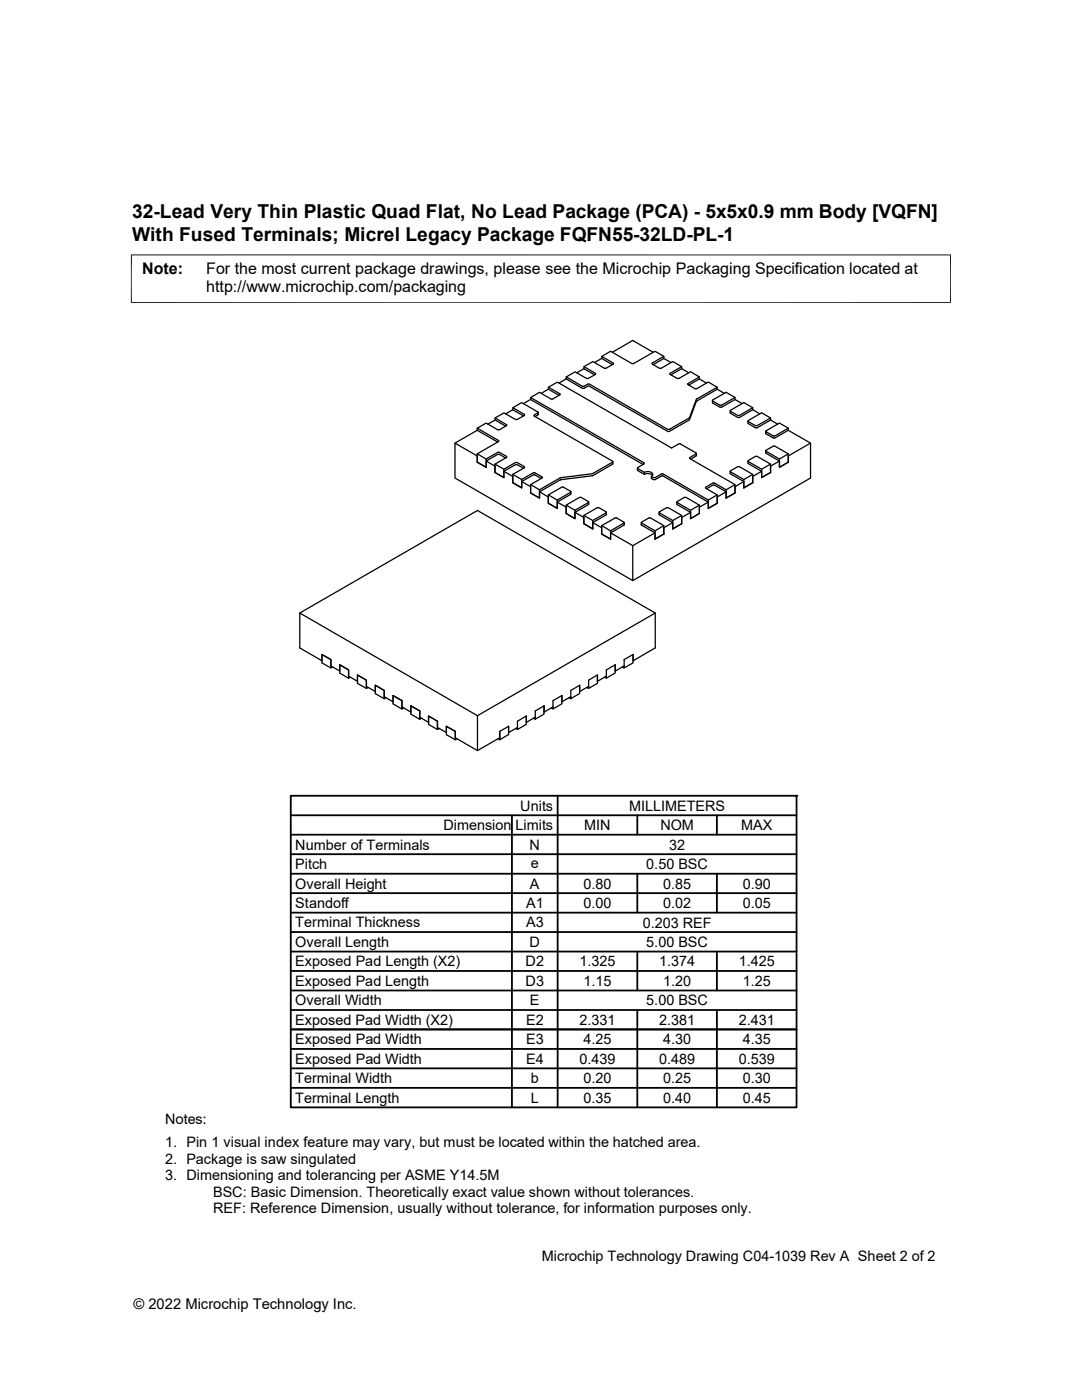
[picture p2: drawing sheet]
<svg xmlns="http://www.w3.org/2000/svg" width="216mm" height="279mm" viewBox="0 0 216 279" stroke-linecap="round" stroke-linejoin="round" font-family="sans-serif">
<g fill="none" stroke="#000" stroke-width=".25">
<path d="M105.9 79.7l22.4 13M105.9 79.3l22.6 13.1-1.2 .9M105.9 79.7l-1.5 .9M109.4 77.7v-.4l1.8-1 22.8 13.1 1.7-.8 3.2 1.8v.2l-1.3 .7M109.4 77.3l2.3 1.3M109.4 77.7l2.1 1.2M109.4 77.7l-1.4 .8M111.7 78.6v.2M111.7 78.8l-1.7 .9-2.3-1.4-1.8 1v.4M113 75.6l3.3 1.9 1-.5 .3 .1M113 75.2l3.3 1.9 1-.4h.3M113 75.6l-1.5 .9"/>
<path d="M116.5 73.6l2.1 1.2M116.5 73.2l2.3 1.3v.2M116.5 73.6l-1.4 .8M117.6 77.1l15.7 9 4.2-2.3M117.6 76.7l15.6 9M118.8 74.7l-1.7 .8-2.4-1.3-1.7 1v.4M120.1 71.5l2.1 1.3M120.1 71.5v-.4l1.7-1 4.3 2.5M120.1 71.1l2.3 1.4M120.1 71.5l-1.5 .8M120.9 73.5h-.3l-2.3-1.3-1.8 1v.4M122.2 70.3l4.1-2.4 4 2.4"/>
<path d="M122.3 72.5v.1M122.4 72.7l-1.5 .8M126.1 72.5h.3M130.2 72.7l1.6 .8 2.4-1.3 1.8 1M130.2 72.5v.1M132.5 71.5l-2.2 1.3M132.5 71.5v-.4l-2.3 1.4M132.5 71.1l-1.8-1-4.3 2.5M132.5 71.5l1.4 .8M133.7 74.7l1.7 .8 2.4-1.3 1.8 1M136 73.6l-2.1 1.2M136 73.6v-.4l-2.3 1.3v.2"/>
<path d="M136 73.6l1.4 .8M137.3 76.8l1.6 .8 2.4-1.4 1.8 1.1M138.9 79.7l-1.4 3.7M139 79.7h.1M139.6 75.6l1.4 .9M139.6 75.6v-.4l-2.3 1.4v.1M139.6 75.6l-2.2 1.3M142.2 79.9v.5l1.4 .9M142.2 79.8v.2l1.4 .9M143.1 77.7l1.4 .8M143.1 77.7v-.4l-4.1 2.4M143.1 77.7l-4.1 2.4"/>
<path d="M146.7 79.7l1.4 .8M146.7 79.7l-2.7 1.5h-.3M146.7 79.3l-2.7 1.6M146.7 79.7v-.4l-1.8-1-2.7 1.5M95.2 85.9l4.1 2.3M95.2 85.4l4.3 2.6-4.3 2.6v1.6M95.2 92.2l1.8 1.1v-1.7l2.3-1.3h.3l1.5 .8v.2l-2.3 1.3v1.7M95.2 92.2v-1.2l-4.4-2.6v7l35.5 20.5v-7l-4.5-2.6M95.2 90.6l1.8 1M95.2 85.9l-4.4 2.5M97 92l1.8 1v1.3M98.8 92.6l1.7 1"/>
<path d="M98.8 83.4l2.3 1.4v.1M98.8 83.8l2.1 1.2M98.8 83.8l-1.5 .8M100.5 94.1l1.8 1v1.2M100.9 91.4l-1.5-.7-2.4 1.3v1.3l-1.8-1.1M101.1 84.9l-1.7 .9-2.4-1.4-1.8 1v.5M102.3 94.7l1.8 1M102.3 81.4l2.4 1.4-1.7 .9-2.4-1.3-1.8 1v.4M102.3 81.8l-1.4 .8M102.8 92.3l-2.3 1.3v1.7l-1.7-1M102.9 92.3h.3M103.2 92.3l1.5 .9-2.4 1.5v1.6"/>
<path d="M104.5 93.5l-1.5-.8-2.5 1.4v1.2l-1.7-1M105.9 96.7l1.8 1M106.6 83l15.7 9.1-4 2.4M106.6 82.8v.2M107.3 82.4v-.2l-3.2-1.9-1.8 1.1v.4l2.2 1.2M107.3 82.4l-.7 .4M107.4 82.3v.4l-.6 .4M107.7 98.1l1.7 1.1v1.2l1.8 1.1v-1.3l2.7-1.6M108 95.5l-1.5-.8-2.4 1.4v1.3l-1.8-1.1M108.2 95.2l-1.5-.9-.3 .1-2.3 1.3v1.7l-1.8-1.1M108.2 95.2v.2l-2.3 1.3v1.7l1.8 1v-1.7l4.2-2.3M109.4 98.8l1.8 1"/>
<path d="M111.9 95.8l-4.2 2.3v1.3l-1.8-1v-1.3l-1.8-1M113.8 98.1v.1M113.9 98l-1.6-.8h-.2l-2.7 1.6v1.6l1.8 1.1v-1.7l2.7-1.5M113.9 98.1v.5M118.3 94.5l-6.4 .8M122.3 92.6l-4 2.3-6.4 .8M122.3 92.1v.5M127.2 93.4l.1 .5M127.3 93.5l1.3 .8v.4M127.3 93.9l1.3 .8M127.3 93.3v.2M128.6 94.3a1.05 1.05 0 0 1 1.6 .5l-.2 .3"/>
<path d="M128.6 94.7a1.44 1.44 0 0 1 1.6 .2M130.4 95.3l-.4-.2v.4l.4 .2M130.4 95.3h.3M130.4 95.7h.3M132 94.6h.3M132 95h.3M132 94.6l-1.3 .7M132 95l-1.3 .7M132.3 94.6l9 5.2v1.7M132.3 95l9 5.2v1.3M133.2 85.7h.4M137.5 83.4l-3.9 2.3"/>
<path d="M137.6 91.5l9.1 5.2v1.7l-1.8 1M137.6 91.3v.2M138.9 80.1l-1.4 3.7M138.9 90.9l-1.1 .7M139 90.5v.4M139 80.1h.1M141 97.5l1.3-.7h.3l2.3 1.3v1.3M143.1 98.8l-1.8 1M143.7 80.8h.3M144.9 99.4v-1.7l-2.3-1.3h-.4l-1.4 .9 2.3 1.5v1.6l-1.8 1.1M144.9 98.1l-1.8 1.1v1.2l-1.8 1.1M145.7 94.1l.1 .5"/>
<path d="M145.7 82l.1 .5M145.8 82.5l1.5 .8h.2M145.8 81.9v.2l1.4 .8h.3M145.8 94.2l2.6 1.5v1.7M145.8 94.6l2.6 1.5v1.3M146.7 96.7l-1.8 1M147.5 93.2h-.3l-1.4 .8v.1M147.6 93.1l2.6 1.6v1.6M148.4 96.1l-1.7 1v1.3l-1.8 1M149.2 84l.1 .5M149.2 92l.1 .5M149.3 91.9l1.5-.8h.3l2.7 1.5v1.7"/>
<path d="M149.3 92.1l2.7 1.5v1.7l1.8-1M149.3 92.5l2.7 1.6v1.2l1.8-1M149.3 84.1l1.4 .8M149.3 91.9v.2M149.3 83.9v.2M150.2 81.8l1.4 .8M150.2 81.8v-.4l-1.8-1.1-2.6 1.6M150.2 94.7l-1.8 1M150.2 81.4l-2.6 1.5M150.2 96.3l-1.8 1.1M150.2 81.8l-2.6 1.5M150.7 84.9h.4"/>
<path d="M152 94.1l-1.8 1v1.2M152.8 90l.1 .5 2.6 1.5v1.3l1.8-1.1M152.8 86.1l.1 .5M152.9 89.9v.1l2.6 1.6v1.7l1.8-1.1M153.8 83.8l1.4 .8M153.8 83.8v-.4l-1.8-1-2.7 1.5M153.8 83.8l-2.8 1.6-1.7-.9M153.8 92.6l-1.8 1M153.8 83.4l-2.7 1.5M154.3 89.1h.3M154.3 89l-1.4 .9M154.6 89l2.7 1.6v1.6"/>
<path d="M155.5 92l-1.7 1v1.3M157.3 85.9l4.4 2.5v7l-35.4 20.5M157.3 85.4l-2.8 1.6h-.2l-1.5-.9 2.7-1.7 1.8 1v.5M157.3 85.9l-2.8 1.5-1.6-.8M157.3 90.6l-1.8 1M161.7 88.4l-4.4 2.6v1.2M111.2 100.2l1.8 1v1.3l1.7 1v-1.2l2.7-1.6M113 100.8l1.7 1M114.7 102.3l1.8 1v1.2l1.8 1.1v-1.3l2.6-1.5M116.5 102.9l1.8 1M117.4 100.3v-.2l-1.7-.8-2.7 1.5v1.7l1.7 1v-1.7l2.7-1.5M117.5 100.2l-.1 .5"/>
<path d="M119.2 101.3l-2.7 1.6v1.6l1.8 1.1v-1.7l2.6-1.6M119.2 101.3h.3M119.5 101.3l1.4 .9M120.1 104.9l1.7 1M120.9 102.2v.1M121 102.7h-.1M121 102.3v.4M122.7 103.4h.4M122.7 103.4l-2.6 1.5v1.7l1.7 1v-1.7l2.7-1.5M123.1 103.4l1.4 .8v.2M124.6 104.3l-.1 .5-2.7 1.5v1.3l-1.7-1v-1.3l-1.8-1M128 104.3v.5l2.7 1.5v1.3"/>
<path d="M128 104.4l2.7 1.5v1.7M129.5 103.4l-1.5 .8v.2M129.5 103.4h.3M129.8 103.4l2.7 1.5v1.7M130.7 106.3l-4.4 2.6M131.5 102.3v.4M131.5 102.7l2.7 1.6v1.3M132.5 104.9l-1.8 1M132.5 106.6l-1.8 1M133 101.3l-1.5 1 2.7 1.6v1.7M133 101.3h.3M133.3 101.3l2.7 1.6v1.6"/>
<path d="M134.2 104.3l-1.7 1v1.3M135.1 100.2v.5M135.1 100.3v-.2l1.5-.8h.3l2.7 1.5v1.7M135.1 100.3l2.7 1.5v1.7l1.8-1M135.1 100.7l2.7 1.6v1.2l1.8-1M136 102.9l-1.8 1M136 104.5l-1.8 1.1M137.8 102.3l-1.8 1v1.2M139.6 100.8l-1.8 1M141.3 100.2l-1.7 1v1.3M59.8 122.3l35.5-20.4 35.4 20.4M66.4 133.1l-.4 .2v-1.7l-1.8-1v1.7l1.8 1"/>
<path d="M69.9 135.1l-.3 .3v-1.7l-1.8-1v1.6l1.8 1.1M73.5 137.2l-.4 .2v-1.7l-1.8-1v1.7l1.8 1M77 139.2l-.3 .2v-1.6l-1.8-1v1.6l1.8 1M80.2 139.8l-1.8-1v1.7l1.8 1M80.2 139.8v1.7l.4-.2M80.2 139.8v1.3l1.8 1v-1.2l1.8 1M80.2 139.8l-1.8-1v1.3l-1.7-1.1v-1.2l-1.8-1v1.2l-1.8-1v-1.3l-1.8-1v1.3l-1.7-1.1v-1.2l-1.8-1v1.2l-1.8-1v-1.3l-1.8-1v1.3l-4.4-2.6v-7l35.5 20.5M112.1 138.8v1.7l-1.8 1v-.4M112.1 138.8l-1.8 1v1.3M112.1 138.8v1.3l1.8-1.1M113.5 139.2l.4 .2M115.7 136.8v1.6l-1.8 1v-.4"/>
<path d="M115.7 138v-1.2l-1.8 1v1.2M117.1 137.2l.3 .2M119.2 134.7v1.7l-1.8 1v-.4M119.2 136v-1.3l-1.7 1v1.3l-1.8 1M120.6 135.1l.4 .2M121 134.9l-1.8 1.1M122.7 132.7v1.6l-1.7 1v-.3M122.8 132.7l-1.8 1v1.2M124.2 133.1l.3 .2M126.3 130.6v1.7l-1.8 1v-.4M126.3 130.6l-1.8 1v1.3l-1.8 1 .1-1.2M126.3 130.6v1.3l4.4-2.6v-7l-35.4 20.5v7"/>
<path d="M83.8 141.9l-1.8-1v1.6l1.8 1.1M83.8 141.9v1.2l1.7 1.1v-1.3l1.8 1M83.8 141.9v1.7l.3-.3M87.3 143.9v1.3l1.8 1v-1.3l1.7 1.1M87.3 143.9l-1.8-1v1.7l1.8 1M87.3 143.9v1.7l.4-.2M90.8 146v1.6l.4-.2M90.8 146l-1.7-1.1v1.7l1.7 1M99.4 147.4l.3 .2M99.7 146l1.8-1.1v1.3M99.7 146v1.2l-4.4 2.6-4.5-2.6v-1.2M101.5 145v1.6l-1.8 1v-1.6"/>
<path d="M102.9 145.4l.4 .2M103.3 145.2l-1.8 1M105 142.9v1.7l-1.7 1v-.4M105 142.9l-1.7 1v1.3M106.4 143.3l.4 .2M108.5 140.9v1.6l-1.7 1v-.3M108.5 142.1l.1-1.2-1.8 1v1.2l-1.8 1.1v-1.3M110 141.3l.3 .2M110.3 141.1l-1.7 1"/>
</g>
<path d="M26.1 50.9h163.7M26.2 50.8v9.7M189.7 50.8v9.7M26.1 60.4h163.7" fill="none" stroke="#000" stroke-width=".2"/>
<g fill="none" stroke="#000" stroke-width=".36">
<path d="M58 158.8h100.9v62.2h-100.9zM111.3 158.8v62.2M58 178.2h100.9M58 174.4h100.9M58 170.5h100.9M58 166.6h100.9M58 162.7h100.9M102.2 162.7v58.3M127.2 162.7v3.9M127.2 174.4v7.7M143 162.7v3.9M143 174.4v7.7"/>
<path d="M58 189.9h100.9M58 186h100.9M58 182.1h100.9M58 193.8h100.9M58 197.7h100.9M127.2 189.9v7.8M143 189.9v7.8M58 201.6h100.9M58 205.4h100.9M58 217.1h100.9M58 213.2h100.9M58 209.3h100.9"/>
<path d="M127.2 201.6v19.4M143 201.6v19.4"/>
</g>
<circle cx="158.9" cy="158.8" r=".18" fill="#000"/>
<g font-size="3.8">
<text x="26.4" y="43.5">32-Lead Very Thin Plastic Quad Flat, No Lead Package (PCA) - 5x5x0.9 mm Body [VQFN]</text>
<text x="26.4" y="48">With Fused Terminals; Micrel Legacy Package FQFN55-32LD-PL-1</text>
</g>
<g font-size="3.2">
<text x="28.4" y="54.6">Note:</text>
<text x="41.1" y="58.3">http://www.microchip.com/packaging</text>
<text x="41.1" y="54.6">For the most current package drawings, please see the Microchip Packaging Specification located at</text>
</g>
<g font-size="2.9">
<text x="103.8" y="161.8">Units</text>
<text x="125.5" y="161.8">MILLIMETERS</text>
<text x="88.5" y="165.7">Dimension Limits</text>
<text x="116.6" y="165.7">MIN</text>
<text x="131.8" y="165.7">NOM</text>
<text x="147.9" y="165.7">MAX</text>
<text x="58.9" y="169.6">Number of Terminals</text>
<text x="58.9" y="173.4">Pitch</text>
<text x="105.7" y="169.6">N</text>
<text x="105.9" y="173.2">e</text>
<text x="128.9" y="173.4">0.50 BSC</text>
<text x="133.5" y="169.6">32</text>
<text x="58.9" y="177.3">Overall Height</text>
<text x="105.7" y="177.3">A</text>
<text x="116.4" y="177.3">0.80</text>
<text x="132.3" y="177.3">0.85</text>
<text x="148.2" y="177.3">0.90</text>
<text x="58.9" y="185.1">Terminal Thickness</text>
<text x="58.9" y="181.2">Standoff</text>
<text x="105" y="181.2">A1</text>
<text x="105" y="185.1">A3</text>
<text x="116.4" y="181.2">0.00</text>
<text x="128.2" y="185.1">0.203 REF</text>
<text x="132.3" y="181.2">0.02</text>
<text x="148.2" y="181.2">0.05</text>
<text x="58.9" y="189">Overall Length</text>
<text x="105.7" y="189">D</text>
<text x="128.9" y="189">5.00 BSC</text>
<text x="58.9" y="192.9">Exposed Pad Length (X2)</text>
<text x="58.9" y="196.8">Exposed Pad Length</text>
<text x="104.9" y="192.9">D2</text>
<text x="104.9" y="196.7">D3</text>
<text x="115.6" y="192.9">1.325</text>
<text x="116.4" y="196.8">1.15</text>
<text x="131.5" y="192.9">1.374</text>
<text x="132.3" y="196.8">1.20</text>
<text x="147.4" y="192.9">1.425</text>
<text x="148.2" y="196.8">1.25</text>
<text x="58.9" y="200.6">Overall Width</text>
<text x="105.7" y="200.6">E</text>
<text x="128.9" y="200.6">5.00 BSC</text>
<text x="58.9" y="204.5">Exposed Pad Width (X2)</text>
<text x="58.9" y="208.4">Exposed Pad Width</text>
<text x="105" y="204.5">E2</text>
<text x="105" y="208.4">E3</text>
<text x="115.6" y="204.5">2.331</text>
<text x="116.4" y="208.4">4.25</text>
<text x="131.5" y="204.5">2.381</text>
<text x="132.3" y="208.4">4.30</text>
<text x="147.4" y="204.5">2.431</text>
<text x="148.2" y="208.4">4.35</text>
<text x="58.9" y="212.3">Exposed Pad Width</text>
<text x="105" y="212.3">E4</text>
<text x="115.6" y="212.3">0.439</text>
<text x="131.5" y="212.3">0.489</text>
<text x="147.4" y="212.3">0.539</text>
<text x="58.9" y="216.2">Terminal Width</text>
<text x="58.9" y="220.1">Terminal Length</text>
<text x="105.9" y="216.2">b</text>
<text x="105.9" y="220.1">L</text>
<text x="116.4" y="220.1">0.35</text>
<text x="116.4" y="216.2">0.20</text>
<text x="132.3" y="216.2">0.25</text>
<text x="132.3" y="220.1">0.40</text>
<text x="148.2" y="220.1">0.45</text>
<text x="148.2" y="216.2">0.30</text>
<text x="32.9" y="224.3">Notes:</text>
<text x="32.9" y="228.9">1. Pin 1 visual index feature may vary, but must be located within the hatched area.</text>
<text x="32.9" y="232.2">2. Package is saw singulated</text>
<text x="32.9" y="235.5">3. Dimensioning and tolerancing per ASME Y14.5M</text>
<text x="42.5" y="238.8">BSC: Basic Dimension. Theoretically exact value shown without tolerances.</text>
<text x="42.5" y="242.2">REF: Reference Dimension, usually without tolerance, for information purposes only.</text>
<text x="108.1" y="251.7">Microchip Technology Drawing C04-1039 Rev A Sheet 2 of 2</text>
<text x="26.6" y="261.3">© 2022 Microchip Technology Inc.</text>
</g>
</svg>
